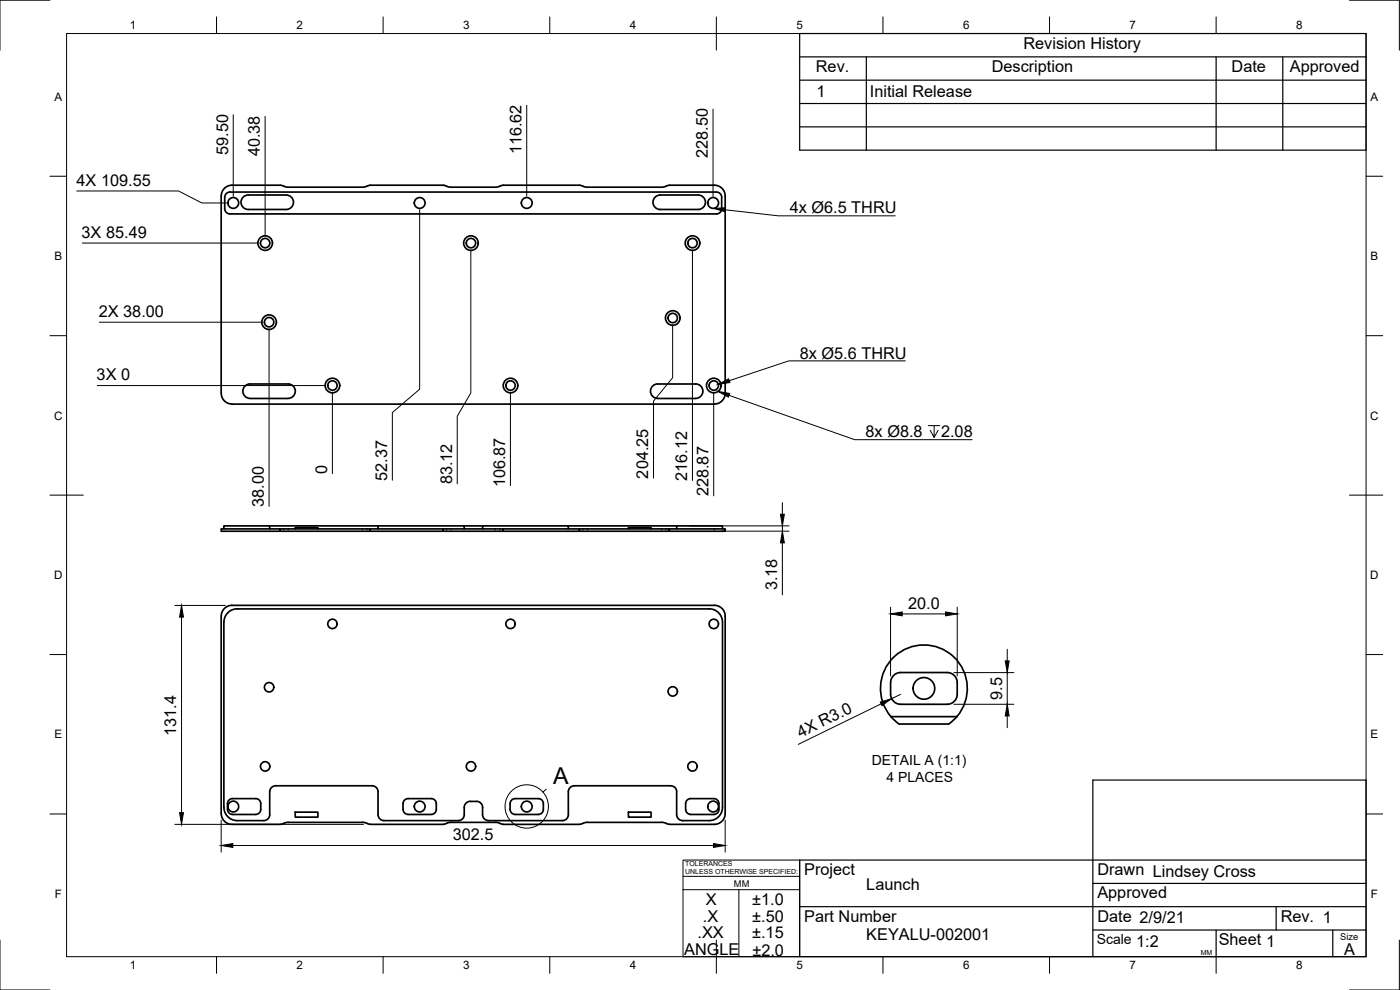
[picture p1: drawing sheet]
<svg xmlns="http://www.w3.org/2000/svg" width="420mm" height="297mm" viewBox="0 0 420 297" stroke-linecap="round" stroke-linejoin="round" font-family="sans-serif">
<!-- layer: Visible -->
<g fill="none" stroke="#000" stroke-width=".51">
<path d="M73 59.1l1.5-.6h11.4a2.17 2.17 0 0 1 2.2 2.2 2.17 2.17 0 0 1-2.2 2.2h-11.4a2.17 2.17 0 0 1-2-1.4 2.17 2.17 0 0 1 .5-2.4zM173.9 55.6h-22.9l-1 .3M174 55.6l2.3 .6h22.2l2.4-.6h13.5a3.2 3.2 0 0 1 3.2 3.2v59.2a3.3 3.3 0 0 1-3.2 3.2h-144.8a3.3 3.3 0 0 1-3.2-3.2v-59.2a3.2 3.2 0 0 1 3.2-3.2h14.6l2.3 .6h22.3l2.3-.6h21.9l2.4 .6h13.3l1.3-.3M196.6 59.1l1.5-.6h11.4a2.17 2.17 0 0 1 2.2 2.2 2.17 2.17 0 0 1-2.2 2.2h-11.4a2.17 2.17 0 0 1-2-1.4 2.17 2.17 0 0 1 .5-2.4zM67.4 62.6a1.58 1.58 0 0 0 1.6 1.6h146a1.58 1.58 0 0 0 1.6-1.6M67.4 62.6v-3.4a1.58 1.58 0 0 1 1.6-1.6h146a1.58 1.58 0 0 1 1.6 1.6v3.4M75 115.2h11.4M75 115.2a2.17 2.17 0 0 0-2.1 2.2 2.17 2.17 0 0 0 2.1 2.1l11.4 .1a2.18 2.18 0 0 0 2.2-2.2 2.18 2.18 0 0 0-2.1-2.2M197.4 115.2h11.4M197.4 115.2a2.18 2.18 0 0 0-2.2 2.2 2.18 2.18 0 0 0 2.2 2.2l11.4-.1a2.17 2.17 0 0 0 2.1-2.1 2.17 2.17 0 0 0-2.1-2.2M66.4 158.7h17.8v.7h-17.8zM67.2 158.7v-.9h13.7v.9"/>
<path d="M80.9 157.8h32.6M84.2 158.7h26.9v.7h-26.9M88.6 158.7v-.4h6.8v.4M111.1 158.7h21.9v.7h-21.9M113.5 158.7v-.9h25.8v.9M133 158.7h18v.7h-18M139.3 157.8h5.5M144.8 158.7v-.9h25.8v.9M151 158.7h22.9v.7h-22.9M170.6 157.8h32.5M173.9 158.7h27v.7h-27M188.6 158.7v-.4h6.8v.4"/>
<path d="M200.9 158.7h16.7v.7h-16.7M203.1 158.7v-.9h13.7v.9M67.2 186.7v55.5M67.2 186.7a4 4 0 0 1 4-4h141.6a4 4 0 0 1 4 4v55.5a4 4 0 0 1-4 4h-7.9a1.81 1.81 0 0 1-1.8-1.8v-6.8M267.3 204.8v3.5M267.3 204.8a2.99 2.99 0 0 1 3-3h14a2.99 2.99 0 0 1 3 3M267.4 215h19.8M267.4 215a13 13 0 0 1 .9-17.9 13 13 0 0 1 17.9 0 13 13 0 0 1 1 17.9M287.2 215l-2.5 2.2h-14.9l-2.4-2.2M287.3 204.8v3.5a2.99 2.99 0 0 1-3 3h-14a2.99 2.99 0 0 1-3-3M68.9 239.9l.9-.3h7a1.49 1.49 0 0 1 1.5 1.5v1.8a1.49 1.49 0 0 1-1.5 1.5h-7a1.52 1.52 0 0 1-1.5-1.5l.1-2.3zM80.9 237.6l.1 6.8a1.81 1.81 0 0 1-1.8 1.8h-8a4 4 0 0 1-4-4"/>
<path d="M80.9 237.6a1.81 1.81 0 0 1 1.9-1.8h28.9a1.81 1.81 0 0 1 1.8 1.8M113.5 237.6v6.8a1.81 1.81 0 0 0 1.8 1.8h22.2a1.81 1.81 0 0 0 1.8-1.8v-2.1a1.81 1.81 0 0 1 1.8-1.9 3.4 3.4 0 0 1 3.2 .6l.5 1.2M121.6 239.9l.9-.3h6.9a1.49 1.49 0 0 1 1.5 1.5v1.8a1.52 1.52 0 0 1-1.5 1.5h-6.9a1.52 1.52 0 0 1-1.6-1.5l.1-2.3zM161.6 239.6h-7a1.49 1.49 0 0 0-1.5 1.5M161.6 239.6a1.49 1.49 0 0 1 1.5 1.5v1.8a1.49 1.49 0 0 1-1.5 1.5M170.6 237.6a1.81 1.81 0 0 1 1.8-1.8h28.9a1.81 1.81 0 0 1 1.8 1.8M170.6 237.6v6.8M207.3 239.6h7a1.49 1.49 0 0 1 1.5 1.5v1.8a1.49 1.49 0 0 1-1.5 1.5h-7M207.3 239.6a1.49 1.49 0 0 0-1.5 1.5M86.5 246.7h22.3M86.5 246.7l-2.3 .6h-14.6a3.2 3.2 0 0 1-3.2-3.2v-59.2a3.3 3.3 0 0 1 3.2-3.3h144.8a3.2 3.2 0 0 1 3.2 3.3v59.2a3.2 3.2 0 0 1-3.2 3.2h-13.5l-2.3-.6M88.6 243.7h6.8v1.5h-6.8z"/>
<path d="M135.4 246.7h13.3M135.4 246.7l-2.4 .6h-21.9l-2.3-.6M144.8 242.3v2.1a1.81 1.81 0 0 0 1.8 1.8h22.2a1.81 1.81 0 0 0 1.8-1.8M148.7 246.7l1.3 .3M150 247l1 .3h22.9M153.1 241.1v1.8M153.1 242.9a1.49 1.49 0 0 0 1.5 1.5h7M176.3 246.7h22.2M176.3 246.7l-2.3 .6M188.6 243.7h6.8v1.5h-6.8zM205.8 241.1v1.8M205.8 242.9a1.49 1.49 0 0 0 1.5 1.5"/>
<circle cx="70" cy="60.9" r="1.62"/>
<circle cx="79.6" cy="72.9" r="2.19"/>
<circle cx="79.6" cy="72.9" r="1.41"/>
<circle cx="126" cy="60.9" r="1.62"/>
<circle cx="141.3" cy="72.9" r="2.19"/>
<circle cx="141.3" cy="72.9" r="1.41"/>
<circle cx="158.1" cy="60.9" r="1.62"/>
<circle cx="207.8" cy="72.9" r="2.19"/>
<circle cx="207.8" cy="72.9" r="1.41"/>
<circle cx="214" cy="60.9" r="1.62"/>
<circle cx="80.8" cy="96.7" r="2.19"/>
<circle cx="80.8" cy="96.7" r="1.41"/>
<circle cx="201.9" cy="95.4" r="2.19"/>
<circle cx="201.9" cy="95.4" r="1.41"/>
<circle cx="99.8" cy="115.7" r="2.19"/>
<circle cx="99.8" cy="115.7" r="1.41"/>
<circle cx="153.2" cy="115.7" r="2.19"/>
<circle cx="153.2" cy="115.7" r="1.41"/>
<circle cx="214.2" cy="115.7" r="2.19"/>
<circle cx="214.2" cy="115.7" r="1.41"/>
<circle cx="99.8" cy="187.2" r="1.41"/>
<circle cx="153.2" cy="187.2" r="1.41"/>
<circle cx="214.2" cy="187.2" r="1.41"/>
<circle cx="80.8" cy="206.2" r="1.41"/>
<circle cx="201.9" cy="207.5" r="1.41"/>
<circle cx="277.3" cy="206.5" r="3.2"/>
<circle cx="79.6" cy="230" r="1.41"/>
<circle cx="141.3" cy="230" r="1.41"/>
<circle cx="207.8" cy="230" r="1.41"/>
<circle cx="70" cy="242" r="1.62"/>
<circle cx="126" cy="242" r="1.62"/>
<circle cx="158.1" cy="242" r="1.62"/>
<circle cx="214" cy="242" r="1.62"/>
</g>
<!-- layer: Border -->
<g fill="none" stroke="#000" stroke-width=".3">
<path d="M15 .1h-15v15M20 10.1h390v276.9h-390zM65 5.1v5M115 5.1v5M165 5.1v5M215 5.1v10M265 5.1v5M315 5.1v5M365 5.1v5M405 .1h15v15M15 52.9h5M410 52.9h5"/>
<path d="M15 100.7h5M410 100.7h5M15 148.6h10M405 148.6h10M15 196.4h5M410 196.4h5M15 244.2h5M410 244.2h5M0 282.1v14.9h15M65 287v5M115 287v5M165 287v5"/>
<path d="M215 282.1v9.9M265 287v5M315 287v5M365 287v5M420 282.1v14.9h-15"/>
</g>
<!-- layer: TitleBlock -->
<g fill="none" stroke="#000" stroke-width=".36">
<path d="M240 10.1h170v34.9h-170zM240 17.1h170M260 17.1v27.9M365 17.1v27.9M385 17.1v27.9M240 38.1h170M240 31.1h170M240 24.1h170M410 258h-170v29h170v-53h-82v53M240 272h170M328 279h82M328 265.1h82"/>
<path d="M365 279v8M383 272v7M400 279v8"/>
</g>
<path d="M205 258h35v29h-35zM205 262.9h35M205 266.9h35M221.7 266.9v20" fill="none" stroke="#000" stroke-width=".3"/>
<!-- layer: Dimensions -->
<g fill="none" stroke="#000" stroke-width=".3">
<path d="M70 34.4v24.5M79.6 34.9v36M158.1 31.6v27.3M214 32.8v26.1M23.1 57.3h30.5l7 3.6h7.4M24.7 72.9h52.9M125.9 62.9v53.9l-8.1 7v20.3M141.3 74.9v43l-4.1 7v20.3M207.8 74.9v69.3M29.8 96.7h49M80.8 98.7v53.2M201.9 97.4v15.9l-5.8 7v23.2"/>
<path d="M29.2 115.7h68.5M99.8 117.7v24.4M153.2 117.7v28M214.2 117.7v31.1M206.9 157.8h29.9M216.4 159.4h20.4M234.8 150.8v3.5M234.8 157.8v1.6M234.8 162.9v15.6M52.5 181.7h15.1M54.5 185.2v58.6M267.3 182.2v20.6"/>
<path d="M270.8 184.2h13M287.3 182.2v20.6M302.3 194.8v3.5M264.4 211.2l-24.8 12.1M270.3 208.3l-2.7 1.3M286.3 201.8h18M286.3 211.3h18M302.3 201.8v9.5M302.3 214.8v3.5M52.5 247.3h56.6M66.4 246.1v9.6M69.9 253.7h144.2"/>
<path d="M217.6 246.1v9.6"/>
</g>
<path d="M234.2 154.3h1.2l-.6 3.5zM234.8 159.4l.6 3.5h-1.2zM54.5 181.7l.6 3.5h-1.2zM267.3 184.2l3.5-.6v1.2zM283.8 183.6l3.5 .6-3.5 .6zM301.7 198.3h1.2l-.6 3.5zM264.2 210.7l3.4-1.1-2.9 2.1zM302.3 211.3l.6 3.5h-1.2zM53.9 243.8h1.2l-.6 3.5zM66.4 253.7l3.5-.6v1.2zM214.1 253.1l3.5 .6-3.5 .6z" fill="#000" stroke="#000" stroke-width=".3"/>
<!-- layer: Annotations -->
<path d="M214.1 62.5l3.6-.2-.2 1.2zM215.5 117.4l3.5 .7-.4 1.1zM215.5 115.3l3.2-1.6 .4 1.1z" fill="#000" stroke="#000" stroke-width=".3"/>
<g fill="none" stroke="#000" stroke-width=".3">
<path d="M217.6 62.9l16 1.9h35.1M218.8 118.6l37.7 13.3h35.2M271.7 108.3h-35l-17.8 5.9M278.6 127.7h3.5M280.4 127.7v3.5l-1.3-2.1M281.5 129.1l-1.1 2.1M163.9 236.8l-1 .9"/>
<circle cx="158.1" cy="242" r="6.5"/>
</g>
<text font-size="7" x="166" y="235.4">A</text>
<g font-size="4.9">
<text x="307.1" y="14.6">Revision History</text>
<text x="244.9" y="21.6">Rev.</text>
<text x="297.6" y="21.6">Description</text>
<text x="369.6" y="21.6">Date</text>
<text x="387.1" y="21.6">Approved</text>
<text x="245" y="29.1">1</text>
<text x="261.1" y="29.1">Initial Release</text>
<text x="68.5" y="46.4" transform="rotate(-90 68.5 46.4)">59.50</text>
<text x="78" y="46.9" transform="rotate(-90 78 46.9)">40.38</text>
<text x="156.5" y="46.3" transform="rotate(-90 156.5 46.3)">116.62</text>
<text x="212.4" y="47.5" transform="rotate(-90 212.4 47.5)">228.50</text>
<text x="23" y="55.7">4X 109.55</text>
<text x="237" y="64.1">4x Ø6.5 THRU</text>
<text x="24.5" y="71.4">3X 85.49</text>
<text x="29.7" y="95.1">2X 38.00</text>
<text x="240" y="107.6">8x Ø5.6 THRU</text>
<text x="29" y="114.1">3X 0</text>
<text x="259.8" y="131.2">8x Ø8.8</text>
<text x="282.4" y="131.2">2.08</text>
<text x="98.2" y="142.3" transform="rotate(-90 98.2 142.3)">0</text>
<text x="194.6" y="143.6" transform="rotate(-90 194.6 143.6)">204.25</text>
<text x="116.2" y="144.3" transform="rotate(-90 116.2 144.3)">52.37</text>
<text x="135.7" y="145.4" transform="rotate(-90 135.7 145.4)">83.12</text>
<text x="151.6" y="146.2" transform="rotate(-90 151.6 146.2)">106.87</text>
<text x="206.2" y="144.3" transform="rotate(-90 206.2 144.3)">216.12</text>
<text x="212.6" y="148.9" transform="rotate(-90 212.6 148.9)">228.87</text>
<text x="79.2" y="152.1" transform="rotate(-90 79.2 152.1)">38.00</text>
<text x="233.2" y="177.2" transform="rotate(-90 233.2 177.2)">3.18</text>
<text x="272.6" y="182.6">20.0</text>
<text x="300.7" y="210" transform="rotate(-90 300.7 210)">9.5</text>
<text x="52.9" y="220.8" transform="rotate(-90 52.9 220.8)">131.4</text>
<text x="240.2" y="221.3" transform="rotate(-26 240.2 221.3)">4X R3.0</text>
<text x="135.9" y="252.1">302.5</text>
<text x="241.3" y="262.6">Project</text>
<text x="329.3" y="262.6">Drawn Lindsey Cross</text>
<text x="260" y="267">Launch</text>
<text x="329.3" y="269.5">Approved</text>
<text x="211.9" y="271.6">X</text>
<text x="225.8" y="271.6">±1.0</text>
<text x="209.3" y="281.5">.XX</text>
<text x="211" y="276.5">.X</text>
<text x="225.7" y="281.6">±.15</text>
<text x="225.8" y="276.6">±.50</text>
<text x="241.3" y="276.5">Part Number</text>
<text x="329.3" y="276.5">Date 2/9/21</text>
<text x="384.3" y="276.5">Rev. 1</text>
<text x="205.3" y="286.6">ANGLE</text>
<text x="225.8" y="286.7">±2.0</text>
<text x="260" y="282.1">KEYALU-002001</text>
<text x="341" y="284">1:2</text>
<text x="365.8" y="283.6">Sheet 1</text>
<text x="403.4" y="286.5">A</text>
</g>
<g font-size="4.2">
<text x="261.7" y="229.4">DETAIL A (1:1)</text>
<text x="266" y="234.5">4 PLACES</text>
<text x="329.1" y="283.1">Scale</text>
</g>
<g font-size="3.5">
<text x="39" y="8.8">1</text>
<text x="89" y="8.8">2</text>
<text x="139" y="8.8">3</text>
<text x="189" y="8.8">4</text>
<text x="239" y="8.8">5</text>
<text x="289" y="8.8">6</text>
<text x="339" y="8.8">7</text>
<text x="389" y="8.8">8</text>
<text x="16.3" y="30.2">A</text>
<text x="411.3" y="30.2">A</text>
<text x="16.3" y="78">B</text>
<text x="411.3" y="78">B</text>
<text x="16.2" y="125.9">C</text>
<text x="411.2" y="125.9">C</text>
<text x="16.2" y="173.7">D</text>
<text x="411.2" y="173.7">D</text>
<text x="16.3" y="221.6">E</text>
<text x="411.3" y="221.6">E</text>
<text x="16.4" y="269.4">F</text>
<text x="411.4" y="269.4">F</text>
<text x="39" y="290.8">1</text>
<text x="89" y="290.8">2</text>
<text x="139" y="290.8">3</text>
<text x="189" y="290.8">4</text>
<text x="239" y="290.8">5</text>
<text x="289" y="290.8">6</text>
<text x="339" y="290.8">7</text>
<text x="389" y="290.8">8</text>
</g>
<g font-size="2.8">
<text x="220.3" y="266.1">MM</text>
<text x="402.3" y="282.1">Size</text>
</g>
<g font-size="2.1">
<text x="205.6" y="259.8">TOLERANCES</text>
<text x="205.6" y="262.3">UNLESS OTHERWISE SPECIFIED:</text>
<text x="360.4" y="286.5">MM</text>
</g>
</svg>
